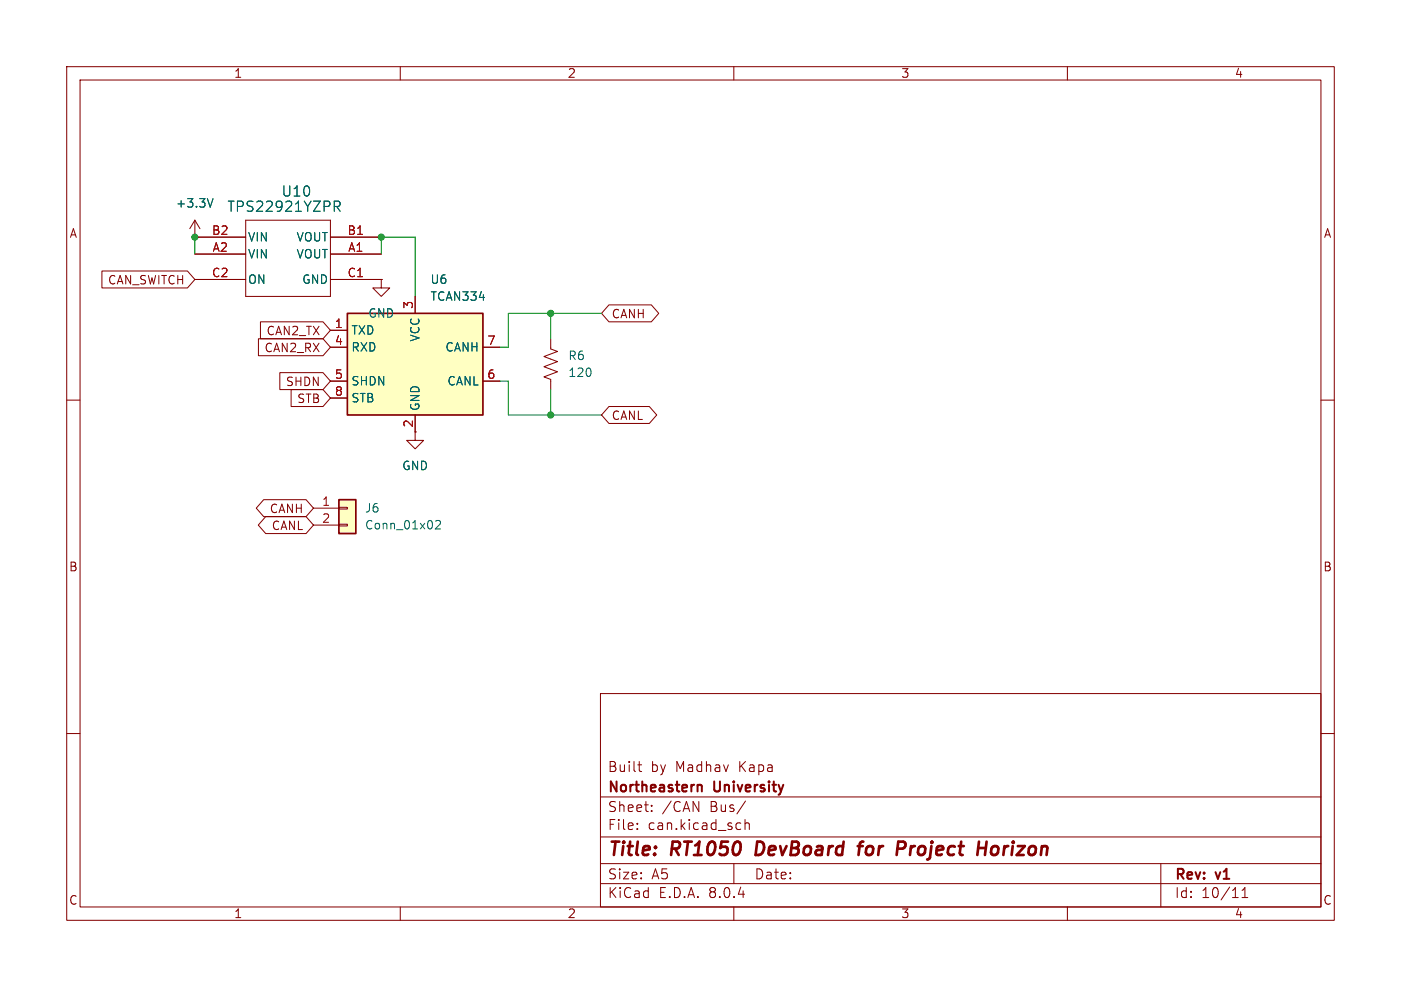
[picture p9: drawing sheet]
<svg xmlns="http://www.w3.org/2000/svg" width="210mm" height="148mm" viewBox="0 0 210 148" stroke-linecap="round" stroke-linejoin="round" font-family="sans-serif">
<g fill="none" stroke="#840000" stroke-width=".15">
<path d="M10 10h190v128h-190zM12 12h186v124h-186zM60 10v2M110 10v2M160 10v2M10 60h2M57.1 41.9v1.3h1.3l-1.3 1.3-1.2-1.3h1.2M57.1 41.9h.1M198 60h2M10 110h2M90 104h108v32h-108zM90 119.5h108"/>
<path d="M95.6 114.7h.6M95.8 114.2v1.3l.1 .1 .3 .1M198 110h2M60 136v2M90 132.5h108M90 129.5h108M90 125.5h108M95.5 124.2v.2M95.5 123.5v.1M97.7 121.5v.2M97.7 120.8v.1M110 136v2"/>
<path d="M110 129.5v3M110.9 123.4l.1 .1M111 124.3l-.1 .1M111.7 122.9v1.5M111.7 123.5a.37 .37 0 0 1 .6 .1v.8M111.8 120.1l-1.3 1.9M160 136v2M174 129.5v6.5M186.2 134.6h.8M186.2 133.5l.4-.4v1.5"/>
</g>
<path d="M113.5 126.2l-.2 2h.4M128.6 126.9h.7M129.4 126.2l-.4 .1-.1 .2-.2 1.7M134.7 126.2h.7l.2 .1a.58 .58 0 0 1-.3 1M146.6 127.2h1.2M147.9 126.2l-.3 2M149 126.9l-.4 .4-.1 .5 .2 .3 .5 .1" fill="none" stroke="#840000" stroke-width=".4"/>
<path d="M104.6 117.8a.37 .37 0 0 1 .6 .1v.8" fill="none" stroke="#840000" stroke-width=".3"/>
<path d="M52.1 47h20.3v15.2h-20.3z" fill="#ffffc2"/>
<path d="M52.1 47h20.3v15.2h-20.3z" fill="none" stroke="#840000" stroke-width=".25"/>
<path d="M49.5 49.5h2.6M49.5 52.1h2.6M49.5 57.2h2.6M49.5 59.7h2.6M62.2 44.5v2.5M72.4 52.1h2.5M72.4 57.2h2.5M82.5 50.8v1.5l1.1 .4-2.1 .8 2.1 .7-2.1 .8 2.1 .8-2.1 .7 1 .4v1.5M62.2 62.2v3.8h1.3l-1.3 1.3-1.2-1.3h1.2" fill="none" stroke="#840000" stroke-width=".15"/>
<path d="M50.8 74.9h2.5v5.1h-2.5z" fill="#ffffc2"/>
<g fill="none" stroke="#840000" stroke-width=".15">
<path d="M29.2 35.6h.1M29.2 38.1h7.6M29.2 35.6h7.6M29.2 33l-.8 1.3M29.2 33v2.6M29.2 33l.8 1.3M36.8 33h12.7v11.5h-12.7zM49.5 38.1h7.6M49.5 35.6h7.6M15.3 40.6h12.8l1.1 1.3-1.1 1.3h-12.8zM29.2 41.9h7.6M38.7 50.8h9.7l1.1 1.3-1.1 1.2h-9.7z"/>
<path d="M39 48.3h9.4l1.1 1.2-1.1 1.3h-9.4zM41.9 55.9h6.5l1.1 1.3-1.1 1.2h-6.5zM43.6 58.4h4.8l1.1 1.3-1.1 1.3h-4.8zM49.5 41.9h7.6M49.5 49.5h2.6M49.5 52.1h2.6M49.5 57.2h2.6M49.5 59.7h2.6M57.1 41.9h.1M62.2 44.5v2.5M72.4 52.1h2.5M72.4 57.2h2.5"/>
<path d="M91.3 45.7h6.3l1.1 1.3-1.1 1.3h-6.3l-1.1-1.3zM39.5 74.9h6.4l1.1 1.3-1.1 1.3h-6.4l-1.1-1.3zM39.8 77.5h6.1l1.1 1.2-1.1 1.3h-6.1l-1.1-1.3zM47 76.2h3.8M47 78.7h3.8M50.8 78.6h1.3v.3h-1.3zM50.8 76.1h1.3v.2h-1.3zM62.2 62.2v2.6M91.3 61h6l1.1 1.2-1.1 1.3h-6l-1.1-1.3z"/>
</g>
<path d="M50.8 74.9h2.5v5.1h-2.5z" fill="none" stroke="#840000" stroke-width=".25"/>
<path d="M31.9 29.8l-.4 1.3M50.1 30.2h.6a.41 .41 0 0 1 .3 .4 .41 .41 0 0 1-.3 .4h-.6M50.5 31l.5 .7M65.3 78.2l.5-.2 .2 .2v.2l-.8 .9h.8" fill="none" stroke="#006464" stroke-width=".15"/>
<path d="M29.2 35.6v2.5M57.1 38.1v-2.5h5.1v8.9M74.9 57.2h1.3v5h14M82.5 47v3.8M82.5 58.4v3.8M90.2 47h-14v5.1h-1.3" fill="none" stroke="#009600" stroke-width=".15"/>
<g fill="#009600" stroke="#009600" stroke-width=".15">
<circle cx="57.1" cy="35.6" r=".46"/>
<circle cx="82.5" cy="62.2" r=".46"/>
<circle cx="82.5" cy="47" r=".46"/>
<circle cx="29.2" cy="35.6" r=".46"/>
</g>
<g font-size="2.8" fill="#840000">
<text x="91" y="128.9">Title:</text>
<text x="100.7" y="128.9">RT1050</text>
<text x="114.1" y="128.9">DevBoard</text>
<text x="130.4" y="128.9">for</text>
<text x="136.9" y="128.9">Project</text>
<text x="149.8" y="128.9">Horizon</text>
</g>
<g font-size="2.1" fill="#006464">
<text x="42.1" y="29.7">U10</text>
<text x="34" y="32">TPS22921YZPR</text>
</g>
<g font-size="2.1" fill="#840000">
<text x="91" y="119.2">Northeastern</text>
<text x="91" y="116">Built</text>
<text x="97.5" y="116">by</text>
<text x="101.3" y="116">Madhav</text>
<text x="107.1" y="119.2">University</text>
<text x="110.9" y="116">Kapa</text>
<text x="91" y="124.7">File:</text>
<text x="91" y="122">Sheet:</text>
<text x="97.1" y="124.7">can.kicad_sch</text>
<text x="99.2" y="122">/CAN</text>
<text x="106.5" y="122">Bus/</text>
<text x="91" y="134.9">KiCad</text>
<text x="91" y="132.1">Size:</text>
<text x="97.7" y="132.1">A5</text>
<text x="98.7" y="134.9">E.D.A.</text>
<text x="106.3" y="134.9">8.0.4</text>
<text x="113" y="132.1">Date:</text>
<text x="176" y="132.3">Rev:</text>
<text x="176" y="134.9">Id:</text>
<text x="180.1" y="134.9">10/11</text>
<text x="182.4" y="132.3">v1</text>
</g>
<g font-size="1.8" fill="#840000">
<text x="35" y="11.9">1</text>
<text x="85" y="11.9">2</text>
<text x="135" y="11.9">3</text>
<text x="185" y="11.9">4</text>
<text x="10.3" y="35.9">A</text>
<text x="198.4" y="35.9">A</text>
<text x="16.1" y="42.9">CAN_SWITCH</text>
<text x="91.6" y="47.9">CANH</text>
<text x="39.6" y="53">CAN2_RX</text>
<text x="39.9" y="50.5">CAN2_TX</text>
<text x="42.8" y="58.1">SHDN</text>
<text x="44.5" y="60.6">STB</text>
<text x="62" y="64.2" transform="rotate(-90 62 64.2)">2</text>
<text x="91.6" y="63.2">CANL</text>
<text x="40.3" y="77.2">CANH</text>
<text x="40.6" y="79.7">CANL</text>
<text x="10.3" y="85.9">B</text>
<text x="198.3" y="85.9">B</text>
<text x="10.3" y="135.9">C</text>
<text x="35" y="137.9">1</text>
<text x="85" y="137.9">2</text>
<text x="135" y="137.9">3</text>
<text x="185" y="137.9">4</text>
<text x="198.3" y="135.9">C</text>
</g>
<g font-size="1.8" fill="#006464">
<text x="26.3" y="31.3">+3.3V</text>
<text x="37.1" y="39">VIN</text>
<text x="37.1" y="36.4">VIN</text>
<text x="44.4" y="39">VOUT</text>
<text x="44.4" y="36.4">VOUT</text>
<text x="37.1" y="42.8">ON</text>
<text x="45.2" y="42.8">GND</text>
<text x="55.1" y="47.9">GND</text>
<text x="64.4" y="42.8">U6</text>
<text x="64.4" y="45.3">TCAN334</text>
<text x="52.6" y="50.4">TXD</text>
<text x="52.6" y="52.9">RXD</text>
<text x="63.1" y="51.3" transform="rotate(-90 63.1 51.3)">VCC</text>
<text x="66.7" y="52.9">CANH</text>
<text x="52.6" y="58">SHDN</text>
<text x="67" y="58">CANL</text>
<text x="85.1" y="54.2">R6</text>
<text x="85.1" y="56.7">120</text>
<text x="52.6" y="60.6">STB</text>
<text x="63.1" y="61.7" transform="rotate(-90 63.1 61.7)">GND</text>
<text x="60.2" y="70.7">GND</text>
<text x="54.6" y="77.1">J6</text>
<text x="54.6" y="79.6">Conn_01x02</text>
</g>
<g font-size="1.8" fill="#a90000">
<text x="31.7" y="35.3">B2</text>
<text x="52" y="35.3">B1</text>
<text x="31.7" y="41.7">C2</text>
<text x="31.8" y="37.8">A2</text>
<text x="52" y="41.7">C1</text>
<text x="52.1" y="37.8">A1</text>
<text x="62" y="46.4" transform="rotate(-90 62 46.4)">3</text>
<text x="50.1" y="49.3">1</text>
<text x="50.1" y="51.8">4</text>
<text x="73" y="51.8">7</text>
<text x="50.1" y="56.9">5</text>
<text x="50.1" y="59.4">8</text>
<text x="73" y="56.9">6</text>
<text x="48.2" y="75.9">1</text>
<text x="48.2" y="78.5">2</text>
</g>
</svg>
